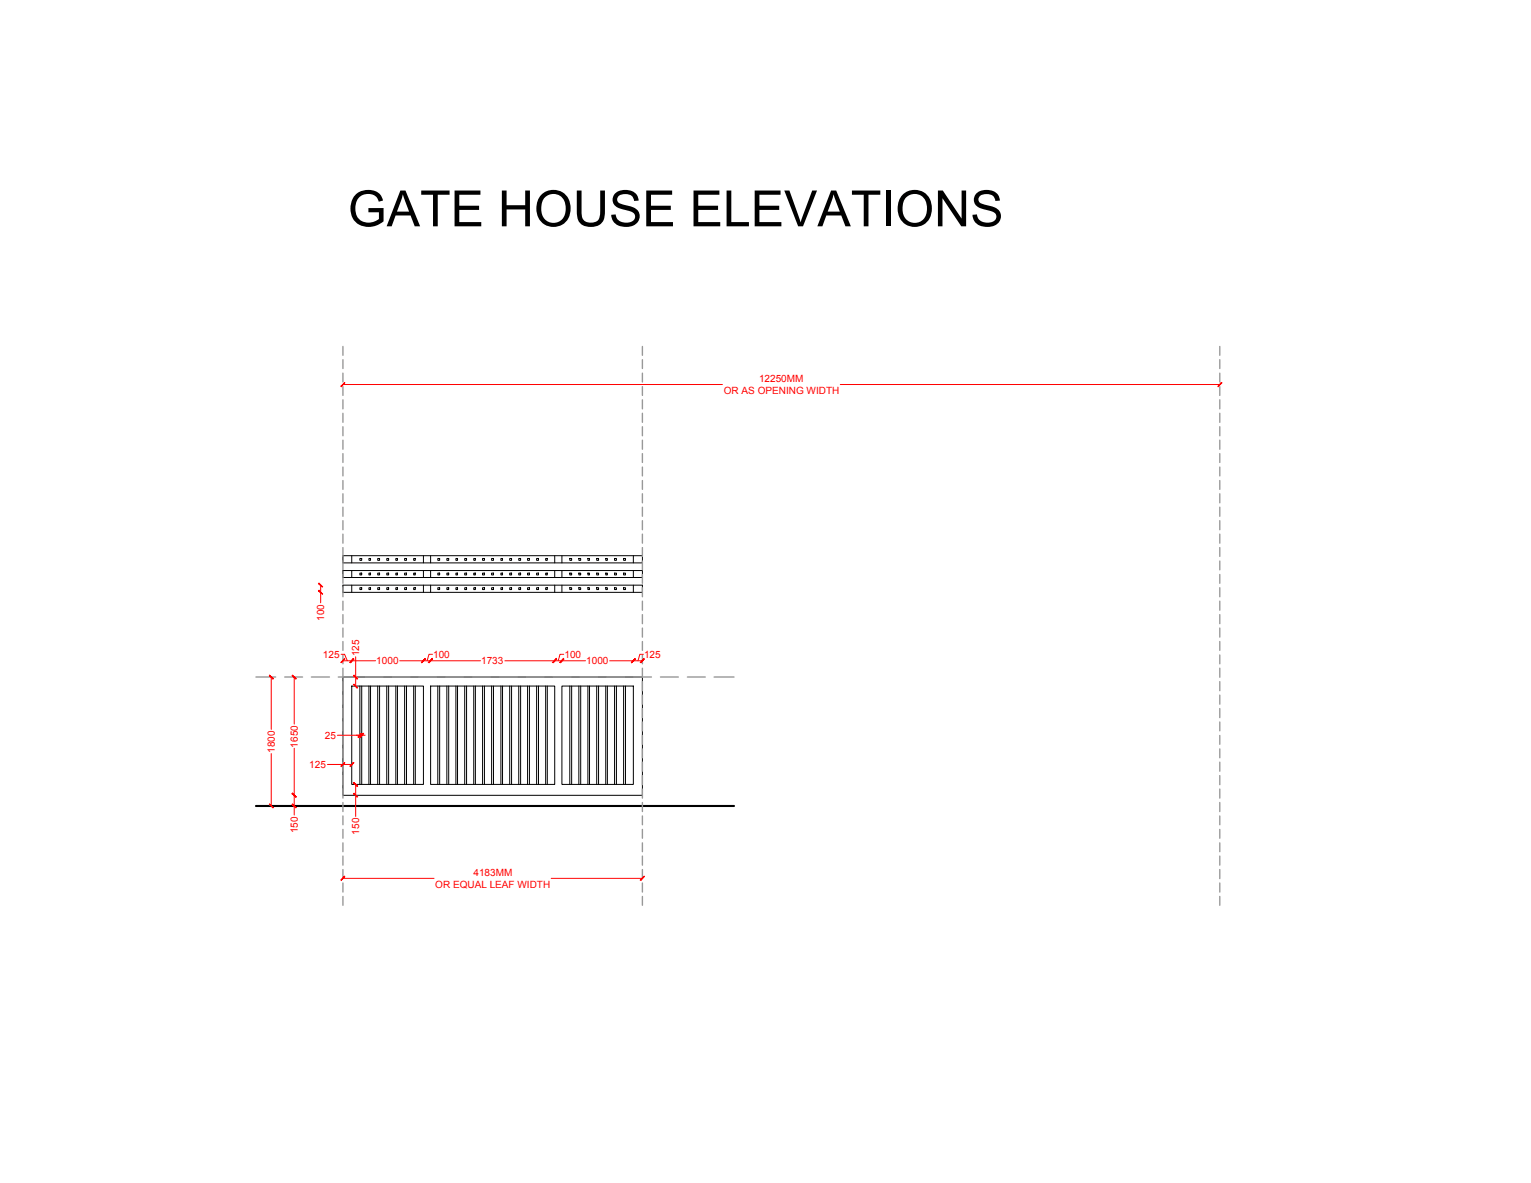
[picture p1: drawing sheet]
<svg xmlns="http://www.w3.org/2000/svg" width="279mm" height="216mm" viewBox="0 0 279 216" stroke-linecap="round" stroke-linejoin="round" font-family="sans-serif">
<!-- layer: 1_SLIDING GATE -->
<g fill="none" stroke="#000" stroke-width=".18">
<path d="M62.6 106.8h54.6v1.3h-54.6zM62.6 101.4h54.6v1.3h-54.6zM62.6 104.1h54.6v1.3h-54.6zM64.2 101.4v1.3M64.2 104.1v1.3M64.2 106.8v1.3M65.7 107.3h.3v.3h-.3zM65.7 104.6h.3v.3h-.3zM65.7 101.9h.3v.4h-.3zM67.3 107.3h.3v.3h-.3zM67.3 104.6h.3v.3h-.3zM67.3 101.9h.3v.4h-.3z"/>
<path d="M68.9 107.3h.4v.3h-.4zM68.9 104.6h.4v.3h-.4zM68.9 101.9h.4v.4h-.4zM70.6 107.3h.3v.3h-.3zM70.6 104.6h.3v.3h-.3zM70.6 101.9h.3v.4h-.3zM72.2 107.3h.3v.3h-.3zM72.2 104.6h.3v.3h-.3zM72.2 101.9h.3v.4h-.3zM73.8 107.3h.4v.3h-.4zM73.8 104.6h.4v.3h-.4zM73.8 101.9h.4v.4h-.4z"/>
<path d="M75.5 107.3h.3v.3h-.3zM75.5 104.6h.3v.3h-.3zM75.5 101.9h.3v.4h-.3zM77.3 101.4v1.3M77.3 104.1v1.3M77.3 106.8v1.3M78.6 101.4v1.3M78.6 104.1v1.3M78.6 106.8v1.3M79.9 107.3h.3v.3h-.3zM79.9 104.6h.3v.3h-.3zM79.9 101.9h.3v.4h-.3z"/>
<path d="M81.5 107.3h.4v.3h-.4zM81.5 104.6h.4v.3h-.4zM81.5 101.9h.4v.4h-.4zM83.2 107.3h.3v.3h-.3zM83.2 104.6h.3v.3h-.3zM83.2 101.9h.3v.4h-.3zM84.8 107.3h.3v.3h-.3zM84.8 104.6h.3v.3h-.3zM84.8 101.9h.3v.4h-.3zM86.5 107.3h.3v.3h-.3zM86.5 104.6h.3v.3h-.3zM86.5 101.9h.3v.4h-.3z"/>
<path d="M88.1 107.3h.3v.3h-.3zM88.1 104.6h.3v.3h-.3zM88.1 101.9h.3v.4h-.3zM89.7 107.3h.4v.3h-.4zM89.7 104.6h.4v.3h-.4zM89.7 101.9h.4v.4h-.4zM91.4 107.3h.3v.3h-.3zM91.4 104.6h.3v.3h-.3zM91.4 101.9h.3v.4h-.3zM93 107.3h.4v.3h-.4zM93 104.6h.4v.3h-.4zM93 101.9h.4v.4h-.4z"/>
<path d="M94.7 107.3h.3v.3h-.3zM94.7 104.6h.3v.3h-.3zM94.7 101.9h.3v.4h-.3zM96.3 107.3h.3v.3h-.3zM96.3 104.6h.3v.3h-.3zM96.3 101.9h.3v.4h-.3zM97.9 107.3h.4v.3h-.4zM97.9 104.6h.4v.3h-.4zM97.9 101.9h.4v.4h-.4zM99.6 107.3h.3v.3h-.3zM99.6 104.6h.3v.3h-.3zM99.6 101.9h.3v.4h-.3z"/>
<path d="M101.2 101.4v1.3M101.2 104.1v1.3M101.2 106.8v1.3M102.5 101.4v1.3M102.5 104.1v1.3M102.5 106.8v1.3M104 107.3h.3v.3h-.3zM104 104.6h.3v.3h-.3zM104 101.9h.3v.4h-.3zM105.6 107.3h.4v.3h-.4zM105.6 104.6h.4v.3h-.4zM105.6 101.9h.4v.4h-.4z"/>
<path d="M107.3 107.3h.3v.3h-.3zM107.3 104.6h.3v.3h-.3zM107.3 101.9h.3v.4h-.3zM108.9 107.3h.3v.3h-.3zM108.9 104.6h.3v.3h-.3zM108.9 101.9h.3v.4h-.3zM110.5 107.3h.3v.3h-.3zM110.5 104.6h.3v.3h-.3zM110.5 101.9h.3v.4h-.3zM112.2 107.3h.3v.3h-.3zM112.2 104.6h.3v.3h-.3zM112.2 101.9h.3v.4h-.3z"/>
<path d="M113.8 107.3h.3v.3h-.3zM113.8 104.6h.3v.3h-.3zM113.8 101.9h.3v.4h-.3zM115.6 101.4v1.3M115.6 104.1v1.3M115.6 106.8v1.3M62.6 123.6h54.6v21.5h-54.6zM64.2 125.2h13.1v18h-13.1zM65.7 125.2v18M66 125.2v18M67.3 125.2v18M67.6 125.2v18"/>
<path d="M68.9 125.2v18M69.3 125.2v18M70.6 125.2v18M70.9 125.2v18M72.2 125.2v18M72.5 125.2v18M73.8 125.2v18M74.2 125.2v18M75.5 125.2v18M75.8 125.2v18M78.6 125.2h22.6v18h-22.6zM79.9 125.2v18"/>
<path d="M80.2 125.2v18M81.5 125.2v18M81.9 125.2v18M83.2 125.2v18M83.5 125.2v18M84.8 125.2v18M85.1 125.2v18M86.5 125.2v18M86.8 125.2v18M88.1 125.2v18M88.4 125.2v18M89.7 125.2v18"/>
<path d="M90.1 125.2v18M91.4 125.2v18M91.7 125.2v18M93 125.2v18M93.4 125.2v18M94.7 125.2v18M95 125.2v18M96.3 125.2v18M96.6 125.2v18M97.9 125.2v18M98.3 125.2v18M99.6 125.2v18"/>
<path d="M99.9 125.2v18M102.5 125.2h13.1v18h-13.1zM104 125.2v18M104.3 125.2v18M105.6 125.2v18M106 125.2v18M107.3 125.2v18M107.6 125.2v18M108.9 125.2v18M109.2 125.2v18M110.5 125.2v18M110.8 125.2v18"/>
<path d="M112.2 125.2v18M112.5 125.2v18M113.8 125.2v18M114.1 125.2v18"/>
</g>
<!-- layer: 4_GROUND LINE -->
<path d="M46.7 147.1h87.3" fill="none" stroke="#000" stroke-width=".38"/>
<!-- layer: 1_CUT ABOVE -->
<g fill="none" stroke="#989898" stroke-width=".25">
<path d="M62.6 63.2v1.6M62.6 65.6v1.7M62.6 68.1v1.6M62.6 70.6v1.6M62.6 73v1.6M62.6 75.4v1.7M62.6 77.9v1.6M117.2 63.2v1.6M117.2 65.6v1.7M117.2 68.1v1.6M117.2 70.6v1.6M117.2 73v1.6"/>
<path d="M117.2 75.4v1.7M117.2 77.9v1.6M222.6 63.2v1.6M222.6 65.6v1.7M222.6 68.1v1.6M222.6 70.6v1.6M222.6 73v1.6M222.6 75.4v1.7M222.6 77.9v1.6M62.6 80.3v1.7M62.6 82.8v1.6M62.6 85.2v1.7"/>
<path d="M62.6 87.7v1.6M62.6 90.1v1.7M62.6 92.6v1.6M62.6 95v1.7M62.6 97.5v1.6M62.6 99.9v1.6M117.2 80.3v1.7M117.2 82.8v1.6M117.2 85.2v1.7M117.2 87.7v1.6M117.2 90.1v1.7M117.2 92.6v1.6"/>
<path d="M117.2 95v1.7M117.2 97.5v1.6M117.2 99.9v1.6M222.6 80.3v1.7M222.6 82.8v1.6M222.6 85.2v1.7M222.6 87.7v1.6M222.6 90.1v1.7M222.6 92.6v1.6M222.6 95v1.7M222.6 97.5v1.6M222.6 99.9v1.6"/>
<path d="M62.6 102.4v1.6M62.6 104.8v1.7M62.6 107.3v1.6M62.6 109.7v1.7M62.6 112.2v1.6M62.6 114.6v1.7M62.6 117.1v1.6M62.6 119.5v1.6M117.2 102.4v1.6M117.2 104.8v1.7M117.2 107.3v1.6M117.2 109.7v1.7"/>
<path d="M117.2 112.2v1.6M117.2 114.6v1.7M117.2 117.1v1.6M117.2 119.5v1.6M222.6 102.4v1.6M222.6 104.8v1.7M222.6 107.3v1.6M222.6 109.7v1.7M222.6 112.2v1.6M222.6 114.6v1.7M222.6 117.1v1.6M222.6 119.5v1.6"/>
<path d="M46.7 123.6h3.6M52 123.6h3.2M56.8 123.6h3.3M61.7 123.6h3.3M62.6 121.9v1.7M62.6 124.4v1.7M62.6 126.9v1.6M62.6 129.3v1.7M62.6 131.8v1.6M62.6 134.2v1.6M62.6 136.7v1.6M62.6 139.1v1.6"/>
<path d="M66.6 123.6h3.3M71.6 123.6h3.2M76.4 123.6h3.3M81.3 123.6h3.3M86.2 123.6h3.3M91.2 123.6h3.2M96 123.6h3.3M100.9 123.6h3.3M105.8 123.6h3.3M110.7 123.6h3.3M115.6 123.6h3.3M117.2 121.9v1.7"/>
<path d="M117.2 124.4v1.7M117.2 126.9v1.6M117.2 129.3v1.7M117.2 131.8v1.6M117.2 134.2v1.6M117.2 136.7v1.6M117.2 139.1v1.6M120.5 123.6h3.3M125.4 123.6h3.3M130.3 123.6h3.7M222.6 121.9v1.7M222.6 124.4v1.7"/>
<path d="M222.6 126.9v1.6M222.6 129.3v1.7M222.6 131.8v1.6M222.6 134.2v1.6M222.6 136.7v1.6M222.6 139.1v1.6M62.6 141.5v1.7M62.6 144v1.7M62.6 146.5v1.6M62.6 148.9v1.6M62.6 151.4v1.6M62.6 153.8v1.6"/>
<path d="M62.6 156.2v1.7M62.6 158.7v1.6M117.2 141.5v1.7M117.2 144v1.7M117.2 146.5v1.6M117.2 148.9v1.6M117.2 151.4v1.6M117.2 153.8v1.6M117.2 156.2v1.7M117.2 158.7v1.6M222.6 141.5v1.7M222.6 144v1.7"/>
<path d="M222.6 146.5v1.6M222.6 148.9v1.6M222.6 151.4v1.6M222.6 153.8v1.6M222.6 156.2v1.7M222.6 158.7v1.6M62.6 161.1v1.7M62.6 163.6v1.6M117.2 161.1v1.7M117.2 163.6v1.6M222.6 161.1v1.7M222.6 163.6v1.6"/>
</g>
<!-- layer: 0_ARCOP COMMENT -->
<g fill="none" stroke="#f00" stroke-width=".18">
<path d="M62.6 70.2h69.2M153.3 70.2h69.3M58.5 106.8v3.2M62.2 119.4h.7l.5 1.2M64.9 119.9v5.3M78.9 119.4h-.6l-.4 1.2M102.9 119.4h-.7l-.3 1.2M117.4 119.4h-.6l-.4 1.2M49.5 123.6v9.5M49.5 137.5v9.6M53.7 136.6v12.1M53.7 123.6v8.6"/>
<path d="M59.7 139.5h4.5M61.6 134.2h5M62.6 120.6h6M73 120.6h14.7M92.1 120.6h14.8M111.3 120.6h5.9M64.9 143.2v5.8M62.6 160.3h16.6M100.6 160.3h16.6"/>
</g>
<g fill="#f00" stroke="#f00" stroke-width=".18">
<path d="M62.9 159.9l-.6 .7zM62.2 160.6l.7-.7z"/>
<path d="M116.9 160.6l.6-.7zM117.5 159.9l-.6 .7z"/>
<path d="M62.9 69.8l-.6 .8zM62.2 70.5l.7-.7-.6 .8z"/>
<path d="M222.3 70.5v.1l.6-.8zM222.9 69.8l.1 .1-.7 .7z"/>
<path d="M49.2 123.3l.6 .6h.1zM49.2 123.2l.7 .7z"/>
<path d="M49.2 146.7l.7 .7zM49.2 146.8l.7 .6z"/>
<path d="M53.3 123.3l.7 .6zM53.3 123.3l.1-.1 .6 .7z"/>
<path d="M53.3 144.9l.7 .5-.6-.6zM53.3 144.9l.7 .6z"/>
<path d="M53.3 144.9l.7 .6zM53.3 144.9l.1-.1 .6 .6z"/>
<path d="M53.3 146.8l.7 .6-.6-.7zM53.3 146.8l.7 .6z"/>
<path d="M58.1 106.5l.8 .6zM58.1 106.5l.1-.1 .7 .7z"/>
<path d="M58.2 107.7l-.1 .1 .8 .6zM58.1 107.8l.8 .6z"/>
<path d="M64.5 124.9l.7 .6zM64.5 124.9l.7 .6v.1z"/>
<path d="M64.5 123.3l.7 .6zM64.5 123.3l.1-.1 .6 .7z"/>
<path d="M64.5 142.9l.7 .6zM64.5 142.9l.7 .6z"/>
<path d="M64.6 144.8l-.1 .1 .7 .5zM64.5 144.9l.7 .5v.1z"/>
<path d="M63.9 139.8v.1l.6-.7zM64.5 139.2h.1l-.7 .7z"/>
<path d="M62.9 139.2l-.6 .7zM62.2 139.8l.7-.6-.6 .7z"/>
<path d="M64.5 120.2l-.6 .7 .7-.6zM64.5 120.2l-.6 .7z"/>
<path d="M77.6 120.2l-.6 .7zM77.6 120.2l.1 .1-.7 .6z"/>
<path d="M77.6 120.2l-.6 .7 .7-.6zM77.6 120.2l-.6 .7z"/>
<path d="M78.2 120.9l.7-.7zM78.9 120.2l-.6 .7z"/>
<path d="M78.9 120.2l-.6 .7zM78.9 120.2l-.7 .7z"/>
<path d="M100.9 120.9l.6-.7zM101.5 120.2l-.6 .7z"/>
<path d="M101.5 120.2l-.6 .7zM101.5 120.2l-.6 .7z"/>
<path d="M102.2 120.9l.6-.7zM102.8 120.2l-.6 .7z"/>
<path d="M102.8 120.2l-.6 .7zM102.8 120.2l-.6 .7z"/>
<path d="M115.9 120.2l-.6 .7zM115.9 120.2l.1 .1-.7 .6z"/>
<path d="M115.9 120.2l-.6 .7 .7-.6zM115.9 120.2l-.6 .7z"/>
<path d="M116.9 120.9l.6-.7zM117.5 120.2l-.6 .7z"/>
<path d="M64.5 120.2l-.6 .7zM64.5 120.2l.1 .1-.7 .6z"/>
<path d="M62.9 120.2l-.6 .7zM62.2 120.9l.7-.7z"/>
<path d="M65.3 134.5l.1 .1 .6-.8zM66 133.8l.1 .1-.7 .7z"/>
<path d="M66.3 133.8l-.6 .8zM65.6 134.5l.7-.7-.6 .8z"/>
</g>
<text font-size="9.1" x="63.5" y="41.3">GATE HOUSE ELEVATIONS</text>
<g font-size="1.8" fill="#f00">
<text x="132.1" y="71.9">OR AS OPENING WIDTH</text>
<text x="138.5" y="69.7">12250MM</text>
<text x="59.2" y="113.3" transform="rotate(-90 59.2 113.3)">100</text>
<text x="65.5" y="119.7" transform="rotate(-90 65.5 119.7)">125</text>
<text x="58.9" y="120.1">125</text>
<text x="68.7" y="121.2">1000</text>
<text x="79.1" y="120.1">100</text>
<text x="87.8" y="121.2">1733</text>
<text x="103" y="120.1">100</text>
<text x="107" y="121.2">1000</text>
<text x="117.5" y="120.1">125</text>
<text x="50.1" y="137.4" transform="rotate(-90 50.1 137.4)">1800</text>
<text x="54.3" y="136.4" transform="rotate(-90 54.3 136.4)">1650</text>
<text x="59.3" y="134.8">25</text>
<text x="56.4" y="140.2">125</text>
<text x="54.3" y="152" transform="rotate(-90 54.3 152)">150</text>
<text x="65.5" y="152.3" transform="rotate(-90 65.5 152.3)">150</text>
<text x="79.4" y="162">OR EQUAL LEAF WIDTH</text>
<text x="86.4" y="159.8">4183MM</text>
</g>
</svg>
